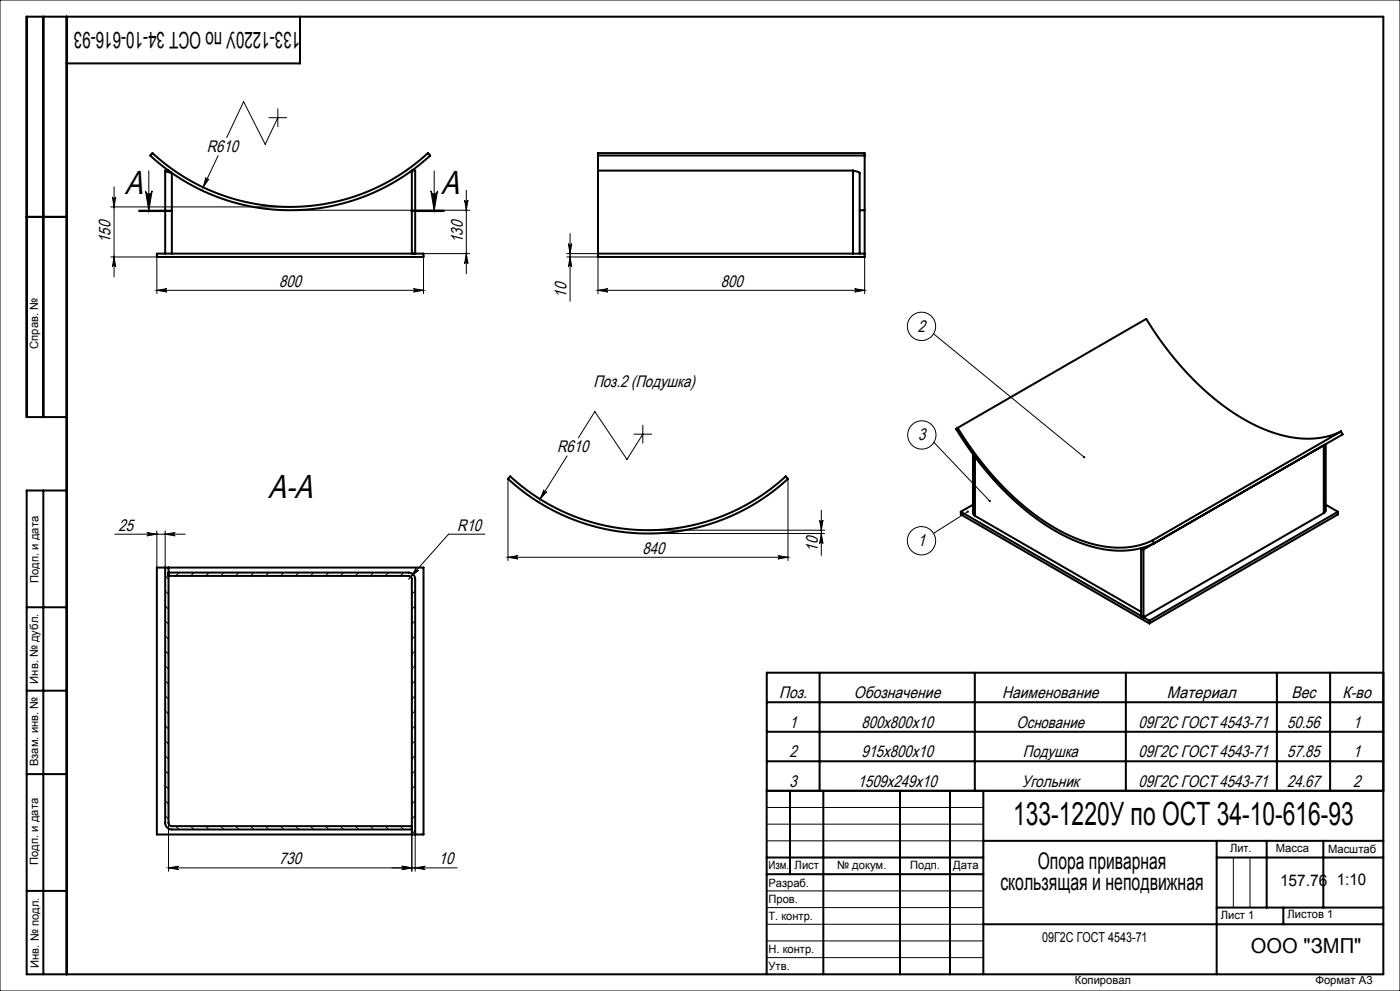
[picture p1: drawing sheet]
<svg xmlns="http://www.w3.org/2000/svg" width="420mm" height="297mm" viewBox="0 0 420 297" stroke-linecap="round" stroke-linejoin="round" font-family="sans-serif">
<g fill="none" stroke="#000" stroke-width=".3">
<path d="M0 0h420v297h-420zM80.7 35.3h5.3M83.3 35.3l-3.7 8-6.5-12.8-5.1 10.7M83.3 32.6v5.4M33.7 59a.5 .5 0 0 0 .5 .5 .5 .5 0 0 0 .5-.5l-.5 3zM34.2 56v27M43.6 57.2a1 1 0 0 0 1 .9 1 1 0 0 0 1-.9l-1 6zM44.6 51.2v12M61.8 53.2a.5 .5 0 0 0 .2 .7 .5 .5 0 0 0 .7-.3l-1.8 2.5zM65.4 46.6l-4.5 9.5M129.3 57.2a1 1 0 0 0 1 .9 1 1 0 0 0 1-.9l-1 6zM130.3 51.2v12"/>
<path d="M139.9 57v25M33.2 77h13.9v11M33.2 62h53.9M34.2 77l.5 3a.5 .5 0 0 0-.5-.5 .5 .5 0 0 0-.5 .5zM41.6 63.4h10zM41.6 63.2h10M41.6 63h10M87.1 63h53.8M123.3 63.2h10M123.3 63.4h10M127.1 77v11M127.1 76h13.8"/>
<path d="M139.4 60a.5 .5 0 0 0 .5 .5 .5 .5 0 0 0 .5-.5l-.5 3zM139.9 76l.5 3a.5 .5 0 0 0-.5-.5 .5 .5 0 0 0-.5 .5zM170 77h9.4v11M170 76h9.4M170.5 73a.5 .5 0 0 0 .5 .5 .5 .5 0 0 0 .5-.5l-.5 3zM171 70v20.3M171 77l.5 3a.5 .5 0 0 0-.5-.5 .5 .5 0 0 0-.5 .5zM259.4 77v11M47.1 87l3-.5a.5 .5 0 0 0-.5 .5 .5 .5 0 0 0 .5 .5zM47.1 87h80M124.1 86.5l3 .5-3 .5a.5 .5 0 0 0 .4-.5 .5 .5 0 0 0-.4-.5zM179.4 87l3-.5a.5 .5 0 0 0-.5 .5 .5 .5 0 0 0 .5 .5z"/>
<path d="M179.4 87h80M256.4 86.5l3 .5-3 .5a.5 .5 0 0 0 .5-.5 .5 .5 0 0 0-.5-.5zM280.1 100l45.2 37M170.1 136.6l-8.1 13M190.2 130.1h5.3M192.8 130.1l-4.7 7.6-9.6-14.3-5 7.8M192.8 127.4v5.4M280.2 132.6l16.7 17.6M44.1 159.6l3 .5-3 .5a.5 .5 0 0 0 .4-.5 .5 .5 0 0 0-.4-.5zM47.1 159.1v11M49.6 159.1v11M152.4 143.5v24.5"/>
<path d="M163.2 146.8a.5 .5 0 0 0 .2 .7 .5 .5 0 0 0 .6-.2l-2 2.3zM194.4 158.9h53M194.4 159.9h53M236.4 143.5v24.5M245.9 155.9a.5 .5 0 0 0 .5 .5 .5 .5 0 0 0 .5-.5l-.5 3zM246.4 152.9v13.6M246.4 159.9l.5 3a.5 .5 0 0 0-.5-.5 .5 .5 0 0 0-.5 .5zM290.3 153.3l-10.2 6.5M34.5 160.1h21.1M49.6 160.1l3-.5a.5 .5 0 0 0-.5 .5 .5 .5 0 0 0 .5 .5zM49.6 177.1l1 1M49.6 172.6l1 1"/>
<path d="M53.7 171.6l-1 1M58.2 171.6l-1 1M62.7 171.6l-1 1M67.2 171.6l-1 1M71.7 171.6l-1 1M76.2 171.6l-1 1M80.7 171.6l-1 1M85.1 171.6l-1 1M89.6 171.6l-1 1M94.1 171.6l-1 1M98.6 171.6l-1 1M103.1 171.6l-1 1"/>
<path d="M107.6 171.6l-1 1M112.1 171.6l-1 1M116.6 171.6l-1 1M121.1 171.6l-1 1M124.6 177.1l-1 1M124.8 170.3a.5 .5 0 0 0 .1 .7 .5 .5 0 0 0 .7-.1l-2.4 2zM145.5 160.1h-10.9l-12 13.5M152.4 167l3-.5a.5 .5 0 0 0-.5 .5 .5 .5 0 0 0 .5 .5zM152.4 167h84M233.4 166.5l3 .5-3 .5a.5 .5 0 0 0 .5-.5 .5 .5 0 0 0-.5-.5zM49.6 199.5l1 1M49.6 195l1 1"/>
<path d="M49.6 190.6l1 1M49.6 186.1l1 1M49.6 181.6l1 1M124.6 181.6l-1 1M124.6 186.1l-1 1M124.6 190.6l-1 1M124.6 195l-1 1M124.6 199.5l-1 1M49.6 217.5l1 1M49.6 213l1 1M49.6 208.5l1 1M49.6 204l1 1"/>
<path d="M124.6 204l-1 1M124.6 208.5l-1 1M124.6 213l-1 1M124.6 217.5l-1 1M49.6 240l1 1M49.6 235.5l1 1M49.6 231l1 1M49.6 226.5l1 1M49.6 222l1 1M124.6 222l-1 1M124.6 226.5l-1 1M124.6 231l-1 1"/>
<path d="M124.6 235.5l-1 1M124.6 240l-1 1M49.6 244.4l1 1M50.6 246.6v14.5M52.7 247.6l1 1M57.2 247.6l1 1M61.7 247.6l1 1M66.2 247.6l1 1M70.7 247.6l1 1M75.2 247.6l1 1M79.7 247.6l1 1M84.1 247.6l1 1"/>
<path d="M88.6 247.6l1 1M93.1 247.6l1 1M97.6 247.6l1 1M102.1 247.6l1 1M106.6 247.6l1 1M111.1 247.6l1 1M115.6 247.6l1 1M120.1 247.6l1 1M120.6 259.6l3 .5-3 .5a.5 .5 0 0 0 .4-.5 .5 .5 0 0 0-.4-.5zM123.6 250.1v11M124.6 244.4l-1 1M124.6 248.9l-1 1"/>
<path d="M124.6 250.1v11M230 242h65M230 247h65M230 252h65M370 257v15M375 257v15M50.6 260.1l3-.5a.5 .5 0 0 0-.5 .5 .5 .5 0 0 0 .5 .5zM124.6 260.1l3-.5a.5 .5 0 0 0-.5 .5 .5 .5 0 0 0 .5 .5zM137.1 260.1h-86.5M230 267h65M230 272h65M230 277h65"/>
<path d="M230 282h65M230 287h65"/>
<circle cx="276.4" cy="97.8" r="4.2"/>
<circle cx="276.6" cy="130.4" r="4.2"/>
<circle cx="276.4" cy="162.1" r="4.2"/>
</g>
<g fill="none" stroke="#000" stroke-width=".6">
<path d="M13 5v120M20 5v287M90 5v14h-70M45.7 45.9a61 61 0 0 0 82.7 0l.7 .7a62 62 0 0 1-84 0zM49.6 51.1l2 .7M49.6 51.1h1l1 .7M49.6 51.1v24.9M51.6 51.8v24.2M179.4 46.6v4.5M179.4 51.1h76.5M179.4 51.1v25.9h80v-14M179.4 46.6v-.7h80v.7"/>
<path d="M179.4 46.6h80M255.9 51.1l2 .7v24.2M255.9 51.1v24.9M259.4 46.6v16.4M8 65h12M47.1 76h80v1h-80zM123.6 76v-24.9h1v24.9M179.4 76h80M257.9 63h1.5M20 125h-12v-120h407v287h-407v-145h12M287.3 128.2l-.5 .4a87.5 87.5 0 0 0 30.8 31.1 34.9 34.9 0 0 0 23.7 4.8l2.5-.7 2.4-1-.5-.8M287.3 128.2a85.4 85.4 0 0 0 31.3 31.2 33 33 0 0 0 23.1 4l4-1.4"/>
<path d="M287.3 128.2l56.6-32.6a85.4 85.4 0 0 0 31.3 31.1 33.1 33.1 0 0 0 23.1 4.1l4-1.5M291.9 136.1v17.7l.6 .8M292.5 136.9v17.7M397.1 133.5h.1M397.1 133.5v20.3M397.6 133.2l-.5 .3M397.7 133.1v19.9l-.6 .8M402.3 129.3l.5 .9-59.8 34.5M402.3 129.3l-56.6 32.7M13 147v145M153.1 142.8a61 61 0 0 0 82.6 0l.7 .7a62 62 0 0 1-84 0zM288.2 153.4l56.6 32.6"/>
<path d="M288.2 153.4v.8l56.6 32.6M291.9 151.3l-3.7 2.1M292.5 154.6l49.8 28.8M397.1 153.8l-54.1 31.2v-20.3M397.7 151.3l3.7 2.1M401.4 153.4l-56.6 32.6M401.4 153.4v.8l-56.6 32.6M47.1 170.1h80v80h-80zM49.6 170.1v76.5a2 2 0 0 0 2 2h72M50.6 170.1v76.5a1 1 0 0 0 1 1h72M50.6 171.6h72a2 2 0 0 1 2 2v76.5M50.6 172.6h72a1 1 0 0 1 1 1v76.5"/>
<path d="M343 164.7l-.7-.4v20.3M8 182h12M344.8 186v.8M8 207h12M230 219.3h185M230 210.5h185M245.9 201.6v35.4M292.4 201.6v35.4M337.8 201.6v35.4M383.1 201.6v35.4M399 201.6v35.4M415 201.6h-185v90.4"/>
<path d="M8 232h12M230 237h185M230 228.2h185M237 237v25M247 237v55M270 237v55M285 237v55M295 237v55M230 257h65M295 252h120M365 252v40M365 257h50"/>
<path d="M380 252v20M397 252v20M8 267h12M230 262h65M295 277h120M365 272h50M385 272v5"/>
</g>
<g fill="#000">
<path d="M61.8 53.2l-.9 2.9 1.8-2.5a.5 .5 0 0 1-.7 .3 .5 .5 0 0 1-.2-.7zM47.1 87l3-.5a.5 .5 0 0 0-.5 .5 .5 .5 0 0 0 .5 .5zM124.1 86.5l3 .5-3 .5a.5 .5 0 0 0 .4-.5 .5 .5 0 0 0-.4-.5zM179.4 87l3-.5a.5 .5 0 0 0-.5 .5 .5 .5 0 0 0 .5 .5zM256.4 86.5l3 .5-3 .5a.5 .5 0 0 0 .5-.5 .5 .5 0 0 0-.5-.5zM124.8 170.3l-1.6 2.6 2.4-2a.5 .5 0 0 1-.7 .1 .5 .5 0 0 1-.1-.7zM163.2 146.8l-1.2 2.8 2-2.3a.5 .5 0 0 1-.6 .2 .5 .5 0 0 1-.2-.7z"/>
<path d="M170.5 73a.5 .5 0 0 0 .5 .5 .5 .5 0 0 0 .5-.5l-.5 3zM171 77l.5 3a.5 .5 0 0 0-.5-.5 .5 .5 0 0 0-.5 .5zM245.9 155.9a.5 .5 0 0 0 .5 .5 .5 .5 0 0 0 .5-.5l-.5 3zM246.4 159.9l.5 3a.5 .5 0 0 0-.5-.5 .5 .5 0 0 0-.5 .5z"/>
<path d="M34.2 77l.5 3a.5 .5 0 0 0-.5-.5 .5 .5 0 0 0-.5 .5zM33.7 59a.5 .5 0 0 0 .5 .5 .5 .5 0 0 0 .5-.5l-.5 3zM139.9 76l.5 3a.5 .5 0 0 0-.5-.5 .5 .5 0 0 0-.5 .5zM139.4 60a.5 .5 0 0 0 .5 .5 .5 .5 0 0 0 .5-.5l-.5 3z"/>
<path d="M325 136.8v.4h.5l-.2-.2 .2 .2v-.4zM290.1 153.1a.33 .33 0 0 0 0 .5 .33 .33 0 0 0 .4 0 .33 .33 0 0 0 .1-.4l-.3 .1 .3-.1zM296.7 150l.1 .5 .3-.1-.2-.2 .3 .1-.1-.4zM129.3 57.2a1 1 0 0 0 1 .9 1 1 0 0 0 1-.9l-1 6zM43.6 57.2a1 1 0 0 0 1 .9 1 1 0 0 0 1-.9l-1 6z"/>
<path d="M49.6 160.1l3-.5a.5 .5 0 0 0-.5 .5 .5 .5 0 0 0 .5 .5zM44.1 159.6l3 .5-3 .5a.5 .5 0 0 0 .4-.5 .5 .5 0 0 0-.4-.5z"/>
<path d="M152.4 167l3-.5a.5 .5 0 0 0-.5 .5 .5 .5 0 0 0 .5 .5zM233.4 166.5l3 .5-3 .5a.5 .5 0 0 0 .5-.5 .5 .5 0 0 0-.5-.5z"/>
<path d="M50.6 260.1l3-.5a.5 .5 0 0 0-.5 .5 .5 .5 0 0 0 .5 .5zM120.6 259.6l3 .5-3 .5a.5 .5 0 0 0 .4-.5 .5 .5 0 0 0-.4-.5z"/>
<path d="M120.6 259.6l3 .5-3 .5a.5 .5 0 0 0 .4-.5 .5 .5 0 0 0-.4-.5zM124.6 260.1l3-.5a.5 .5 0 0 0-.5 .5 .5 .5 0 0 0 .5 .5z"/>
</g>
<g font-size="10">
<text x="37.4" y="58">A</text>
<text x="132.3" y="58">A</text>
<text x="80.5" y="149.2">A-A</text>
</g>
<text font-size="9.6" x="304" y="247.3">133-1220У по ОСТ 34-10-616-93</text>
<g font-size="6.9">
<text x="90" y="9.6" transform="rotate(-180 90 9.6)">133-1220У по ОСТ 34-10-616-93</text>
<text x="311.3" y="260.4">Опора приварная</text>
<text x="300.1" y="266.8">скользящая и неподвижная</text>
</g>
<text font-size="6.2" x="375.2" y="285.5">ООО &quot;ЗМП&quot;</text>
<g font-size="5">
<text x="62" y="45.6">R610</text>
<text x="33.1" y="72.8" transform="rotate(-90 33.1 72.8)">150</text>
<text x="138.8" y="72.8" transform="rotate(-90 138.8 72.8)">130</text>
<text x="83.8" y="85.9">800</text>
<text x="169.9" y="89.2" transform="rotate(-90 169.9 89.2)">10</text>
<text x="216.2" y="85.9">800</text>
<text x="275.4" y="99.4">2</text>
<text x="178" y="116">Поз.2 (Подушка)</text>
<text x="275.5" y="131.9">3</text>
<text x="167.1" y="135.6">R610</text>
<text x="35.6" y="159">25</text>
<text x="137.2" y="159">R10</text>
<text x="192.8" y="165.9">840</text>
<text x="245.3" y="165.4" transform="rotate(-90 245.3 165.4)">10</text>
<text x="275.4" y="163.7">1</text>
<text x="233.8" y="209.2">Поз.</text>
<text x="256.2" y="209.2">Обозначение</text>
<text x="300.7" y="209.2">Наименование</text>
<text x="350.1" y="209.2">Материал</text>
<text x="387.4" y="209.2">Вес</text>
<text x="402.8" y="209.2">К-во</text>
<text x="236.9" y="218.1">1</text>
<text x="258.4" y="218.1">800х800х10</text>
<text x="305" y="218.1">Основание</text>
<text x="341.5" y="218.1">09Г2С ГОСТ 4543-71</text>
<text x="386.1" y="218.1">50.56</text>
<text x="405.9" y="218.1">1</text>
<text x="236.9" y="226.9">2</text>
<text x="258.4" y="226.9">915x800x10</text>
<text x="306.8" y="226.9">Подушка</text>
<text x="341.5" y="226.9">09Г2С ГОСТ 4543-71</text>
<text x="386.1" y="226.9">57.85</text>
<text x="405.9" y="226.9">1</text>
<text x="236.9" y="235.8">3</text>
<text x="257.3" y="235.8">1509x249x10</text>
<text x="306.5" y="235.8">Угольник</text>
<text x="341.5" y="235.8">09Г2С ГОСТ 4543-71</text>
<text x="386.1" y="235.8">24.67</text>
<text x="405.9" y="235.8">2</text>
<text x="83.8" y="259">730</text>
<text x="131.7" y="259">10</text>
</g>
<g font-size="4.8">
<text x="384" y="265.6">157.76</text>
<text x="401" y="265.3">1:10</text>
</g>
<text font-size="4.1" x="312.7" y="282.2">09Г2С ГОСТ 4543-71</text>
<g font-size="3.4">
<text x="11.5" y="104.5" transform="rotate(-90 11.5 104.5)">Справ. №</text>
<text x="11.6" y="174.7" transform="rotate(-90 11.6 174.7)">Подп. и дата</text>
<text x="11.4" y="204.9" transform="rotate(-90 11.4 204.9)">Инв. № дубл.</text>
<text x="11.4" y="229.6" transform="rotate(-90 11.4 229.6)">Взам. инв. №</text>
<text x="369" y="255.5">Лит.</text>
<text x="382.8" y="255.5">Масса</text>
<text x="398.4" y="255.6">Масштаб</text>
<text x="11.4" y="259.2" transform="rotate(-90 11.4 259.2)">Подп. и дата</text>
<text x="230.5" y="260.5">Изм.</text>
<text x="238.4" y="260.4">Лист</text>
<text x="251.1" y="260.4">№ докум.</text>
<text x="273" y="260.4">Подп.</text>
<text x="286" y="260.4">Дата</text>
<text x="230.5" y="265.7">Разраб.</text>
<text x="230.5" y="275.7">Т. контр.</text>
<text x="230.6" y="270.7">Пров.</text>
<text x="366.2" y="275.3">Лист 1</text>
<text x="386.3" y="275.2">Листов 1</text>
<text x="230.6" y="285.7">Н. контр.</text>
<text x="11.6" y="290" transform="rotate(-90 11.6 290)">Инв. № подл.</text>
<text x="230.6" y="290.7">Утв.</text>
<text x="322.5" y="295">Копировал</text>
<text x="394.6" y="295">Формат А3</text>
</g>
</svg>
